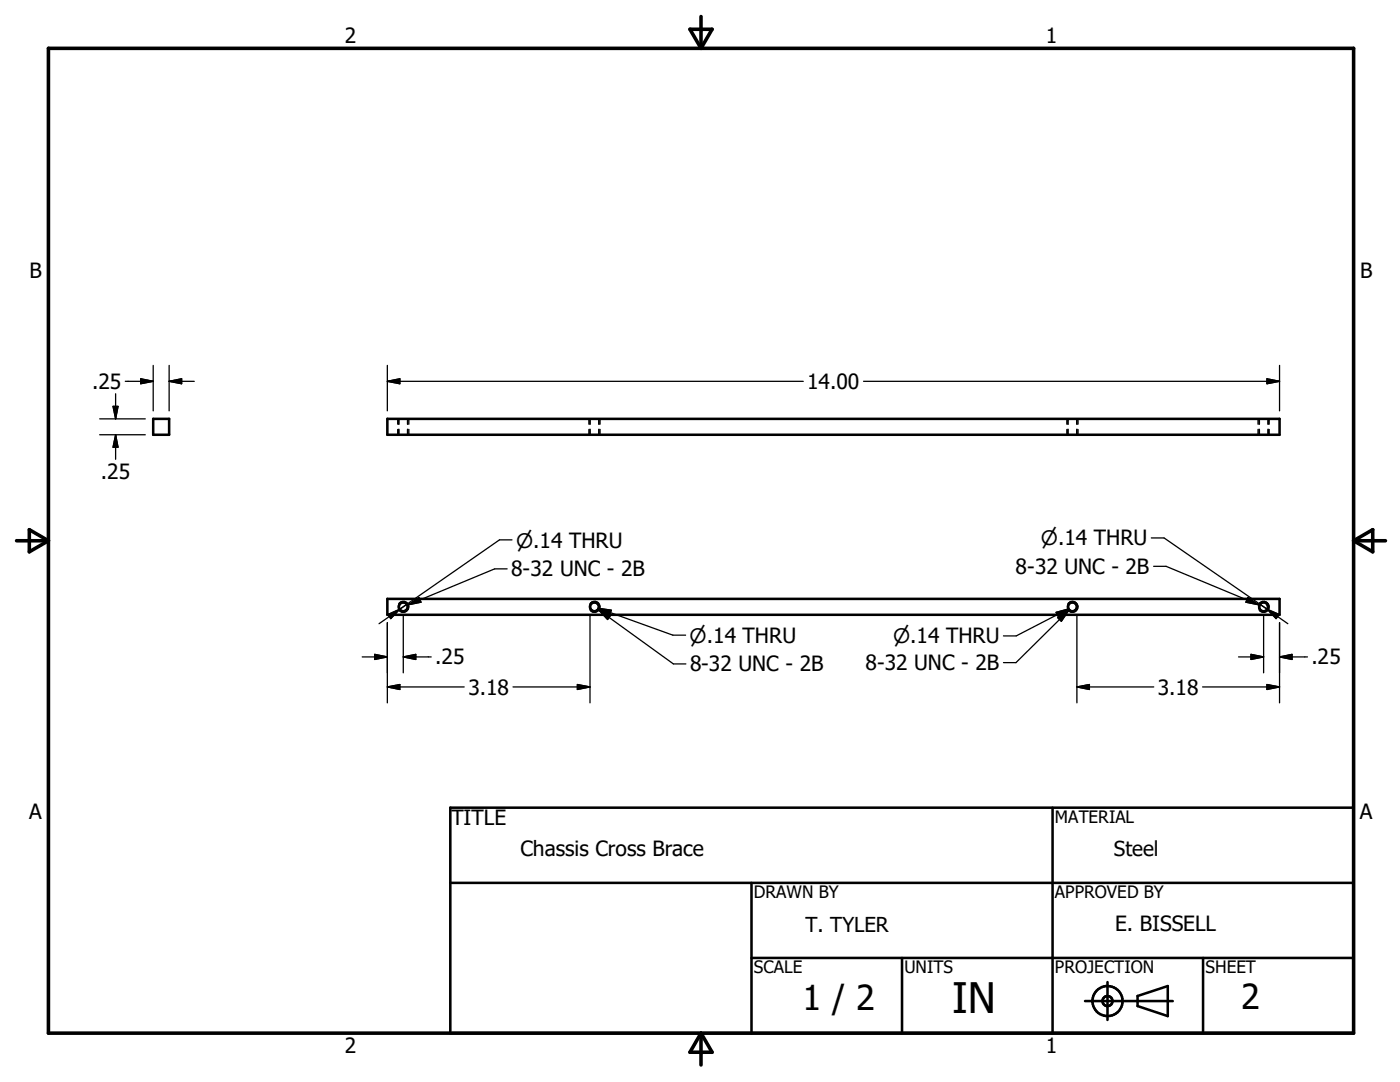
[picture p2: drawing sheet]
<svg xmlns="http://www.w3.org/2000/svg" width="279mm" height="216mm" viewBox="0 0 279 216" stroke-linecap="round" stroke-linejoin="round" font-family="sans-serif">
<g fill="none" stroke="#000" stroke-width=".51">
<path d="M30.6 83.6h3.2v3.2h-3.2zM77.3 83.6h178.1v3.2h-178.1zM77.3 119.5h178.1v3.2h-178.1zM89.9 176.2h180.2M89.9 161.2h180.2v45h-180.2zM150 176.2v30M210.1 161.2v45M150 191.1h120.1M180 191.1v15.1M216.5 199.8h17.5M221 196v7.5M227 198.7l6.1-1.9v6l-6.1-2.1z"/>
<path d="M240.1 191.1v15.1"/>
<circle cx="80.5" cy="121.1" r=".89"/>
<circle cx="118.6" cy="121.1" r=".9"/>
<circle cx="214" cy="121.1" r=".9"/>
<circle cx="252.2" cy="121.1" r=".9"/>
<circle cx="221" cy="199.8" r="1"/>
<circle cx="221" cy="199.7" r="3"/>
</g>
<g fill="none" stroke="#000" stroke-width=".36">
<path d="M79.6 83.6v1M79.6 85.7v1.1M81.4 83.6v1M81.4 85.7v1.1M117.7 83.6v1M117.7 85.7v1.1M119.5 83.6v1M119.5 85.7v1.1M213.1 83.6v1M213.1 85.7v1.1M214.9 83.6v1M214.9 85.7v1.1"/>
<path d="M251.3 83.6v1M251.3 85.7v1.1M253.1 83.6v1M253.1 85.7v1.1"/>
</g>
<g fill="none" stroke="#000" stroke-width=".25">
<path d="M23.1 78.6v5M25 76.1h5.6M28.1 75.6l2.5 .5-2.5 .5zM30.6 72.9v9.1M33.8 76.1h5M33.8 76.1l2.4-.5v1zM33.8 72.9v9.1M77.3 76.1h83M77.3 76.1l2.5-.5v1zM77.3 72.9v9.1M172.3 76.1h83.1M252.8 75.6l2.6 .5-2.6 .5z"/>
<path d="M255.4 72.9v9.1M19.9 86.8h9.1M19.9 83.6h9.1M22.6 81.1h1l-.5 2.5zM23.1 86.8v4.9M23.1 86.8l.5 2.4h-1zM79.4 83.6v1M79.4 85.7v1.1M81.6 83.6v1M81.6 85.7v1.1M117.5 83.6v1M117.5 85.7v1.1"/>
<path d="M119.8 83.6v1M119.8 85.7v1.1M212.9 83.6v1M212.9 85.7v1.1M215.1 83.6v1M215.1 85.7v1.1M251.1 83.6v1M251.1 85.7v1.1M253.3 83.6v1M253.3 85.7v1.1M101.2 113.5h-2.5l-17.2 7.2M102.2 107.7h-2.5l-20 13.9"/>
<path d="M229.8 107.3h2.5l20.6 14.3M230.2 113h2.5l18.5 7.7M249 119.2l2.2 1.5-2.6-.5zM72.3 131.1h5M74.8 130.6l2.5 .5-2.5 .5zM77.3 137.1l2.5-.5v1zM77.3 124.2v16M77.3 137.1h15.3M77.4 122.6l2.3-1-1.7 1.8zM79.6 120.4a1.11 1.11 0 0 1 1.6-.1 1.11 1.11 0 0 1 0 1.6 1.11 1.11 0 0 1-1.6-.2M79.7 121.6l-4.1 2.9M80.5 131.1h5.6"/>
<path d="M80.5 131.1l2.5-.5v1zM80.5 122.7v11.6M81.2 120.6l-1.5 1M81.5 120.7l2.1-1.5 .4 1zM102.4 137.1h15.3M115.2 136.6l2.5 .5-2.5 .5zM117.7 120.4a1.11 1.11 0 0 1 1.7-.1 1.11 1.11 0 0 1 0 1.6 1.11 1.11 0 0 1-1.7-.2M117.7 122.7v17.5M119.5 121.4l14.8 5.3h2.5M119.5 121.4l2.5 .4-.3 .9zM119.5 121.7l14.9 10.8h2.5M119.5 121.7l2.3 1.1-.5 .8z"/>
<path d="M210.8 122.2l2.4-.7-2 1.6zM211.1 123.3l2.1-1.4-1.4 2.1zM213.1 120.4a1.11 1.11 0 0 1 1.6-.2 1.11 1.11 0 0 1 .1 1.6 1.11 1.11 0 0 1-1.6 .1M213.1 121.7l.1 .2M213.2 121.9l-10.4 10.3h-2.5M213.2 121.5l-10.4 5.4h-2.5M214.9 137.1h15.4M214.9 137.1l2.5-.5v1zM214.9 122.7v17.5M240 137.1h15.4M247.2 131.1h5M249.7 130.6l2.5 .5-2.5 .5z"/>
<path d="M251.3 120.4a1.11 1.11 0 0 1 1.6-.1 1.11 1.11 0 0 1 0 1.6 1.11 1.11 0 0 1-1.6-.2M251.4 120.6l1.5 1M252.2 122.7v11.6M252.8 136.6l2.6 .5-2.6 .5zM252.9 121.6l4.1 2.9M252.9 121.6l2.4 1-.6 .8zM255.4 124.2v16M255.4 131.1h5.5M255.4 131.1l2.5-.5v1z"/>
</g>
<path d="M9.7 9.6h260.4v196.6h-260.4zM137.7 5.8h4.4l-2.2 3.8zM139.9 3.3v6.3M3.3 107.9h6.4M5.8 105.7l3.9 2.2-3.9 2.2zM270.1 107.9h6.4M270.1 107.9l3.9-2.2v4.4zM139.9 206.2v6.3M139.9 206.2l2.2 3.8h-4.4z" fill="none" stroke="#000" stroke-width=".71"/>
<g fill="#000" stroke="#000" stroke-width=".25">
<path d="M28.1 75.6l2.5 .5-2.5 .5zM33.8 76.1l2.4-.5v1zM77.3 76.1l2.5-.5v1zM252.8 75.6l2.6 .5-2.6 .5zM22.6 81.1h1l-.5 2.5zM23.1 86.8l.5 2.4h-1zM81.5 120.7l2.1-1.5 .4 1zM74.8 130.6l2.5 .5-2.5 .5zM77.4 122.6l2.3-1-1.7 1.8zM77.3 137.1l2.5-.5v1zM80.5 131.1l2.5-.5v1zM115.2 136.6l2.5 .5-2.5 .5z"/>
<path d="M119.5 121.7l2.3 1.1-.5 .8zM119.5 121.4l2.5 .4-.3 .9zM210.8 122.2l2.4-.7-2 1.6zM211.1 123.3l2.1-1.4-1.4 2.1zM214.9 137.1l2.5-.5v1zM249 119.2l2.2 1.5-2.6-.5zM249.7 130.6l2.5 .5-2.5 .5zM252.8 136.6l2.6 .5-2.6 .5zM252.9 121.6l2.4 1-.6 .8zM255.4 131.1l2.5-.5v1z"/>
</g>
<text font-size="8.4" x="190" y="202.2">IN</text>
<g font-size="6.9">
<text x="160.1" y="201.6">1 / 2</text>
<text x="247.7" y="201.3">2</text>
</g>
<g font-size="4.2">
<text x="68.8" y="8.7">2</text>
<text x="208.7" y="8.7">1</text>
<text x="5.9" y="55.5">B</text>
<text x="271.4" y="55.5">B</text>
<text x="18.4" y="77.6">.25</text>
<text x="161.1" y="77.6">14.00</text>
<text x="20.2" y="95.5">.25</text>
<text x="102" y="115">8-32 UNC - 2B</text>
<text x="202.7" y="114.5">8-32 UNC - 2B</text>
<text x="86.9" y="132.6">.25</text>
<text x="137.7" y="134">8-32 UNC - 2B</text>
<text x="172.8" y="133.7">8-32 UNC - 2B</text>
<text x="261.7" y="132.6">.25</text>
<text x="93.5" y="138.6">3.18</text>
<text x="231.1" y="138.6">3.18</text>
<text x="5.8" y="163.4">A</text>
<text x="90.1" y="164.7">TITLE</text>
<text x="271.4" y="163.4">A</text>
<text x="103.8" y="170.7">Chassis Cross Brace</text>
<text x="222.5" y="185.8">E. BISSELL</text>
<text x="68.8" y="210.2">2</text>
<text x="208.7" y="210.2">1</text>
</g>
<g font-size="4.1">
<text x="222.3" y="170.8">Steel</text>
<text x="160.7" y="186">T. TYLER</text>
</g>
<g font-size="4">
<text x="103" y="109.3">n.14 THRU</text>
<text x="207.7" y="108.8">n.14 THRU</text>
<text x="137.6" y="128.3">n.14 THRU</text>
<text x="178.2" y="128.4">n.14 THRU</text>
</g>
<g font-size="3.4">
<text x="210.5" y="164.2">MATERIAL</text>
<text x="150.5" y="179.2">DRAWN BY</text>
<text x="210.5" y="179.2">APPROVED BY</text>
<text x="150.5" y="194.2">SCALE</text>
<text x="180.5" y="194.2">UNITS</text>
<text x="210.5" y="194.2">PROJECTION</text>
<text x="240.6" y="194.2">SHEET</text>
</g>
</svg>
